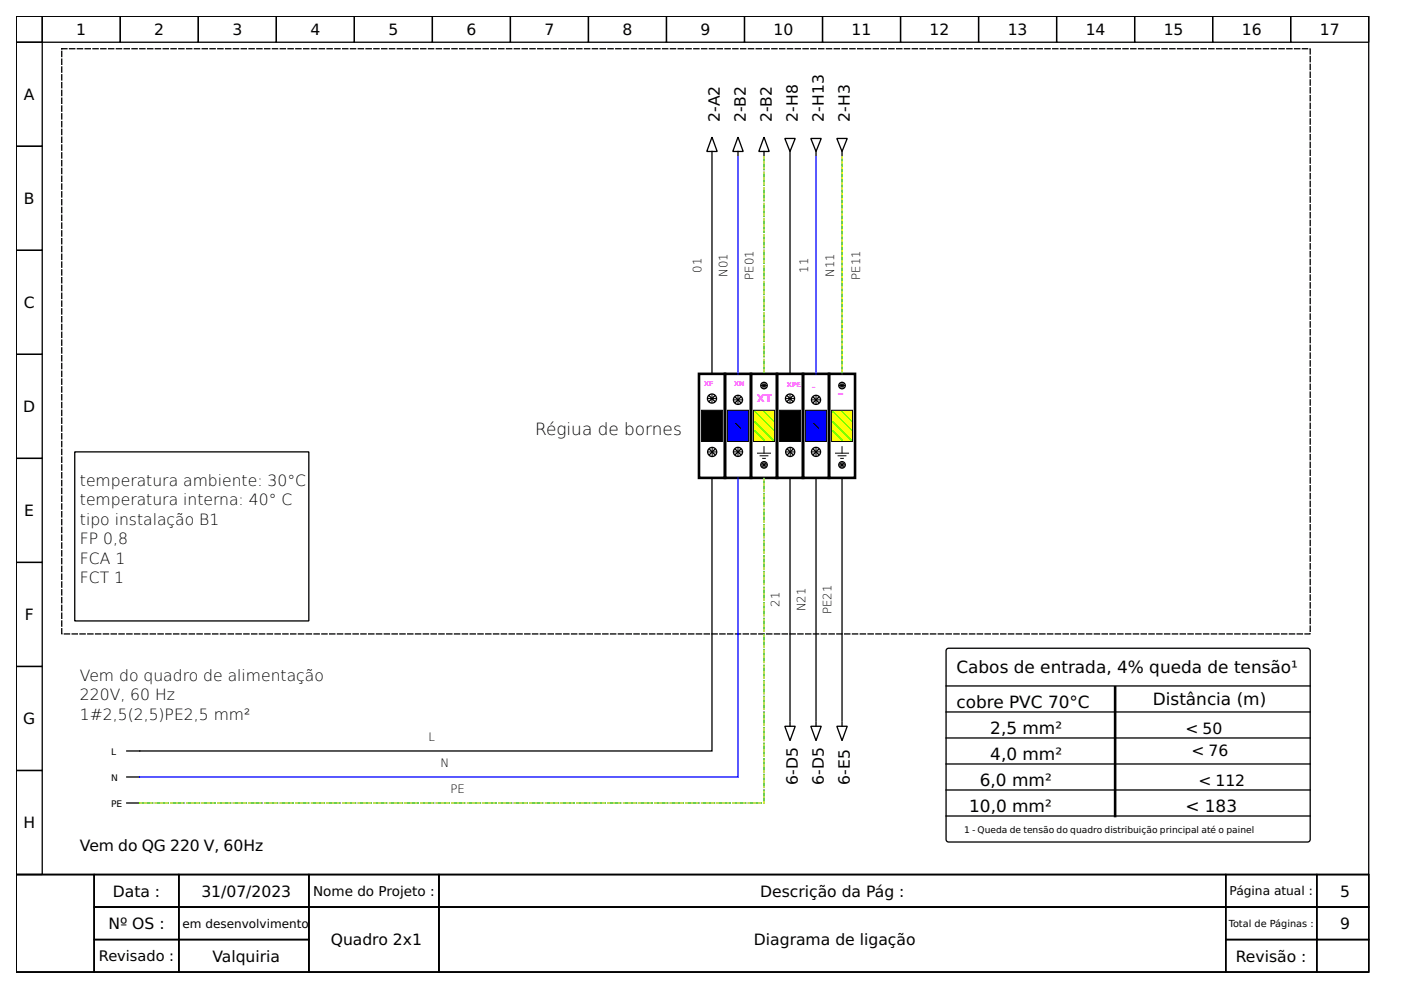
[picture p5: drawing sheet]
<svg xmlns="http://www.w3.org/2000/svg" width="297mm" height="210mm" viewBox="0 0 297 210" stroke-linecap="round" stroke-linejoin="round" font-family="sans-serif">
<g fill="none" stroke="#000" stroke-width=".28">
<path d="M3.4 3.4h286.8v182h-286.8zM3.4 3.4h5.6v5.6h-5.6zM3.4 9h5.6v22h-5.6zM9 3.4h16.5v5.6h-16.5zM25.5 3.4h16.5v5.6h-16.5zM42 3.4h16.6v5.6h-16.6zM58.6 3.4h16.5v5.6h-16.5zM75.1 3.4h16.6v5.6h-16.6zM91.7 3.4h16.5v5.6h-16.5zM108.2 3.4h16.6v5.6h-16.6zM124.8 3.4h16.5v5.6h-16.5zM141.3 3.4h16.5v5.6h-16.5z"/>
<path d="M157.8 3.4h16.6v5.6h-16.6zM174.4 3.4h16.5v5.6h-16.5zM190.9 3.4h16.6v5.6h-16.6zM207.5 3.4h16.5v5.6h-16.5zM224 3.4h16.6v5.6h-16.6zM240.6 3.4h16.5v5.6h-16.5zM257.1 3.4h16.6v5.6h-16.6zM273.7 3.4h16.5v5.6h-16.5zM3.4 31h5.6v22.1h-5.6zM3.4 53.1h5.6v22h-5.6zM84.8 54.4h.1M3.4 75.1h5.6v22.1h-5.6z"/>
<path d="M3.4 97.2h5.6v22h-5.6zM15.8 95.8h49.7v35.9h-49.7zM155.9 84.2l1.1 1.1M155.9 95.3l1.1 1.1M157 95.3l-1.1 1.1M157 84.2l-1.1 1.1M3.4 119.2h5.6v22.1h-5.6zM3.4 141.3h5.6v22.1h-5.6zM3.4 163.4h5.6v22h-5.6zM3.4 185.4h286.8v20.7h-286.8zM3.4 185.4h16.6v20.7h-16.6zM20 185.4h17.9v6.9h-17.9z"/>
<path d="M20 192.3h17.9v6.9h-17.9zM20 199.2h17.9v6.9h-17.9zM37.9 185.4h27.6v6.9h-27.6zM37.9 192.3h27.6v6.9h-27.6zM37.9 199.2h27.6v6.9h-27.6zM65.5 185.4h27.6v6.9h-27.6zM65.5 192.3h27.6v13.8h-27.6zM93.1 185.4h166.8v6.9h-166.8zM93.1 192.3h166.8v13.8h-166.8zM259.9 185.4h19.3v6.9h-19.3zM259.9 192.3h19.3v6.9h-19.3zM259.9 199.2h19.3v6.9h-19.3z"/>
<path d="M279.2 185.4h11v6.9h-11zM279.2 192.3h11v6.9h-11zM279.2 199.2h11v6.9h-11z"/>
<circle cx="156.5" cy="84.8" r=".97"/>
<circle cx="156.5" cy="95.8" r=".97"/>
</g>
<path d="M13.1 10.3h264.7v124.1h-264.7z" fill="none" stroke="#000" stroke-width=".28" stroke-dasharray="1.1 .6"/>
<path d="M153.7 79.3h5.5v22h-5.5z" fill="none" stroke="#000" stroke-width=".55"/>
<path d="M154.3 87h4.4v6.6h-4.4z" fill-rule="evenodd" fill="#00f" stroke="#000" stroke-width=".21"/>
<path d="M155.6 84.8h1.7M155.6 95.8h1.7M155.9 89.7l1.1 1.1M156.5 84v1.6M156.5 95v1.6" fill="none" stroke="#000" stroke-width=".21"/>
<g fill="none" stroke="#000" stroke-width=".28">
<path d="M177.4 29.4h2.2l-1.1 2.7zM178.5 32.1v.8M172.5 84.2l1.1 1.1M172.5 95.3l1.1 1.1M173.6 95.3l-1.1 1.1M173.6 84.2l-1.1 1.1M26.9 159.2h2.7M177.4 154h2.2l-1.1 3zM178.5 153.2v.8M26.9 170.3h2.7M26.9 164.7h2.7"/>
<circle cx="173" cy="95.8" r=".97"/>
<circle cx="173" cy="84.8" r=".97"/>
</g>
<path d="M170.3 79.3h5.5v22h-5.5z" fill="none" stroke="#000" stroke-width=".55"/>
<path d="M170.8 87h4.4v6.6h-4.4z" fill-rule="evenodd" fill="#00f" stroke="#000" stroke-width=".21"/>
<path d="M150.1 84.5h1.7M150.2 95.8h1.6M151 83.7v1.6M151 95v1.7M172.2 84.8h1.6M172.2 95.8h1.6M172.5 89.7l1.1 1.1M173 84v1.6M173 95v1.6" fill="none" stroke="#000" stroke-width=".21"/>
<g fill="none" stroke="#000" stroke-width=".28">
<path d="M171.9 29.4h2.2l-1.1 2.7zM173 32.1v.8M150.4 84l1.1 1.1M150.4 95.3l1.1 1.1M151.5 84l-1.1 1.1M151.5 95.3l-1.1 1.1"/>
<circle cx="151" cy="84.5" r=".97"/>
<circle cx="151" cy="95.8" r=".97"/>
<circle cx="162" cy="98.6" r=".69"/>
</g>
<path d="M148.2 79.3h5.5v22h-5.5z" fill="none" stroke="#000" stroke-width=".55"/>
<path d="M148.7 87h4.5v6.6h-4.5z" fill-rule="evenodd" fill="#000" stroke="#000" stroke-width=".21"/>
<path d="M159.8 87h4.4v6.6h-4.4z" fill-rule="evenodd" fill="#ff0" stroke="#000" stroke-width=".21"/>
<g fill="none" stroke="#000" stroke-width=".28">
<path d="M156.5 29.1l1.1 3h-2.2zM156.5 32.1v.8M166.4 29.4h2.2l-1.1 2.7zM167.5 32.1v.8M161.7 98.3l.6 .5M161.7 81.5l.6 .5M162.3 98.3l-.6 .5M162.3 81.5l-.6 .5M166.9 84l1.1 1.1M167 95.3l1.1 1.1M168 84l-1.1 1.1M168.1 95.3l-1.1 1.1"/>
<circle cx="162" cy="81.7" r=".69"/>
<circle cx="167.5" cy="84.5" r=".97"/>
<circle cx="167.5" cy="95.8" r=".97"/>
<circle cx="178.5" cy="98.6" r=".69"/>
</g>
<path d="M159.2 79.3h5.5v22h-5.5zM164.7 79.3h5.6v22h-5.6z" fill="none" stroke="#000" stroke-width=".55"/>
<path d="M160.6 96.1h2.8M161.2 96.6h1.6M161.4 98.6h1.1M161.4 81.7h1.1M161.7 97.2h.6M162 81.2v1.1M162 94.7v1.4M162 98v1.1M166.7 84.5h1.6M166.7 95.8h1.7M167.5 83.7v1.6M167.5 95v1.7" fill="none" stroke="#000" stroke-width=".21"/>
<path d="M160.1 87.3l3.8 3.8M160.1 89.5l3.8 3.8M160.1 91.4l1.9 1.9M162 87.3l1.9 1.9" fill="none" stroke="#0f0" stroke-width=".28"/>
<path d="M165.3 87h4.4v6.6h-4.4z" fill-rule="evenodd" fill="#000" stroke="#000" stroke-width=".21"/>
<path d="M176.3 87h4.4v6.6h-4.4z" fill-rule="evenodd" fill="#ff0" stroke="#000" stroke-width=".21"/>
<g fill="none" stroke="#000" stroke-width=".28">
<path d="M151 33.2v46.1M151 29.1l1.1 3h-2.2zM151 32.1v.8M162 29.1l1.1 3h-2.2zM162 32.1v.8M167.5 33.2v46.1M178.3 98.3l.5 .5M178.3 81.5l.5 .5M178.8 98.3l-.5 .5M178.8 81.5l-.5 .5M151 101.3v57.9h-121.4M167.5 101.3v51.6"/>
<path d="M173 101.3v51.6M178.5 101.3v51.6M200.7 137.7l.4-.3 76.4 .1 .3 .5-.1 40.3-.5 .2h-76.3l-.3-.5zM166.4 154h2.2l-1.1 3zM167.5 153.2v.8M171.9 154h2.2l-1.1 3zM173 153.2v.8M200.6 151h77.2M200.6 156.5h77.2M200.6 145.4h77.2M200.6 162h77.2M200.6 173h77.2"/>
<path d="M200.6 167.5h77.2"/>
<circle cx="178.5" cy="81.7" r=".69"/>
</g>
<path d="M175.8 79.3h5.5v22h-5.5zM236.4 145.7v27.3" fill="none" stroke="#000" stroke-width=".55"/>
<path d="M177.1 96.1h2.8M177.7 96.6h1.7M178 98.6h1.1M178 81.7h1.1M178.3 97.2h.5M178.5 81.2v1.1M178.5 94.7v1.4M178.5 98v1.1" fill="none" stroke="#000" stroke-width=".21"/>
<path d="M176.6 87.3l3.9 3.8M176.6 89.5l3.9 3.8M176.6 91.4l1.9 1.9M178.5 87.3l2 1.9" fill="none" stroke="#0f0" stroke-width=".28"/>
<path d="M156.5 33.2v46.1M173 33.2v46.1M156.5 101.3v63.4h-126.9" fill="none" stroke="#00f" stroke-width=".28"/>
<path d="M178.5 33.2v46.1" fill="none" stroke="#0a0" stroke-width=".28"/>
<path d="M162 33.2v46.1M178.5 33.2v46.1M29.6 170.3h132.4v-69" fill="none" stroke="#ff0" stroke-width=".28" stroke-dasharray=".3 .8"/>
<path d="M162 33.2v46.1M29.6 170.3h132.4v-69" fill="none" stroke="#0a0" stroke-width=".28" stroke-dasharray="1.1 .6"/>
<g font-size="3.6">
<text x="113.5" y="92.2">Régiua de bornes</text>
<text x="202.8" y="142.7">Cabos de entrada, 4% queda de tensão¹</text>
<text x="244.4" y="149.6">Distância (m)</text>
<text x="202.8" y="150.1">cobre PVC 70°C</text>
<text x="210" y="155.6">2,5 mm²</text>
<text x="210" y="161.2">4,0 mm²</text>
<text x="207.8" y="166.7">6,0 mm²</text>
<text x="205.5" y="172.2">10,0 mm²</text>
<text x="251.3" y="172.2">&lt; 183</text>
</g>
<g font-size="3.3">
<text x="16.2" y="7.4">1</text>
<text x="32.7" y="7.4">2</text>
<text x="49.3" y="7.4">3</text>
<text x="65.8" y="7.4">4</text>
<text x="82.3" y="7.4">5</text>
<text x="98.9" y="7.4">6</text>
<text x="115.4" y="7.4">7</text>
<text x="132" y="7.4">8</text>
<text x="148.5" y="7.4">9</text>
<text x="164" y="7.4">10</text>
<text x="180.6" y="7.4">11</text>
<text x="197.1" y="7.4">12</text>
<text x="213.6" y="7.4">13</text>
<text x="230.2" y="7.4">14</text>
<text x="246.7" y="7.4">15</text>
<text x="263.3" y="7.4">16</text>
<text x="279.8" y="7.4">17</text>
<text x="5.1" y="21.2">A</text>
<text x="152.6" y="25.8" transform="rotate(-90 152.6 25.8)">2-A2</text>
<text x="158.1" y="25.8" transform="rotate(-90 158.1 25.8)">2-B2</text>
<text x="163.6" y="25.8" transform="rotate(-90 163.6 25.8)">2-B2</text>
<text x="169.2" y="25.8" transform="rotate(-90 169.2 25.8)">2-H8</text>
<text x="174.7" y="25.8" transform="rotate(-90 174.7 25.8)">2-H13</text>
<text x="180.2" y="25.8" transform="rotate(-90 180.2 25.8)">2-H3</text>
<text x="5.1" y="43.3">B</text>
<text x="5" y="65.3">C</text>
<text x="4.9" y="87.4">D</text>
<text x="17" y="103">temperatura ambiente: 30°C</text>
<text x="17" y="107.1">temperatura interna: 40° C</text>
<text x="5.1" y="109.5">E</text>
<text x="17" y="111.2">tipo instalação B1</text>
<text x="17" y="115.4">FP 0,8</text>
<text x="17" y="119.5">FCA 1</text>
<text x="17" y="123.7">FCT 1</text>
<text x="5.2" y="131.5">F</text>
<text x="17" y="144.3">Vem do quadro de alimentação</text>
<text x="17" y="148.5">220V, 60 Hz</text>
<text x="4.9" y="153.6">G</text>
<text x="17" y="152.6">1#2,5(2,5)PE2,5 mm²</text>
<text x="251.3" y="155.6">&lt; 50</text>
<text x="252.6" y="160.3">&lt; 76</text>
<text x="169.2" y="166.4" transform="rotate(-90 169.2 166.4)">6-D5</text>
<text x="174.7" y="166.4" transform="rotate(-90 174.7 166.4)">6-D5</text>
<text x="180.2" y="166.4" transform="rotate(-90 180.2 166.4)">6-E5</text>
<text x="254.1" y="166.7">&lt; 112</text>
<text x="5" y="175.6">H</text>
<text x="17" y="180.5">Vem do QG 220 V, 60Hz</text>
<text x="23.9" y="190.1">Data :</text>
<text x="42.7" y="190.1">31/07/2023</text>
<text x="161.2" y="190.1">Descrição da Pág :</text>
<text x="284.2" y="190.1">5</text>
<text x="23" y="197">Nº OS :</text>
<text x="284.2" y="197">9</text>
<text x="45" y="203.9">Valquiria</text>
<text x="70.1" y="200.4">Quadro 2x1</text>
<text x="159.8" y="200.4">Diagrama de ligação</text>
<text x="262" y="203.9">Revisão :</text>
</g>
<text font-size="3.1" x="21" y="203.8">Revisado :</text>
<text font-size="2.9" x="66.4" y="189.9">Nome do Projeto :</text>
<g font-size="2.6">
<text x="260.7" y="189.8">Página atual :</text>
<text x="38.7" y="196.7">em desenvolvimento</text>
</g>
<g font-size="2.5">
<text x="148.7" y="57.8" transform="rotate(-90 148.7 57.8)">01</text>
<text x="154.3" y="58.7" transform="rotate(-90 154.3 58.7)">N01</text>
<text x="159.8" y="59.3" transform="rotate(-90 159.8 59.3)">PE01</text>
<text x="171.4" y="57.8" transform="rotate(-90 171.4 57.8)">11</text>
<text x="176.9" y="58.7" transform="rotate(-90 176.9 58.7)">N11</text>
<text x="182.4" y="59.3" transform="rotate(-90 182.4 59.3)">PE11</text>
<text x="165.3" y="128.7" transform="rotate(-90 165.3 128.7)">21</text>
<text x="170.8" y="129.6" transform="rotate(-90 170.8 129.6)">N21</text>
<text x="176.3" y="130.2" transform="rotate(-90 176.3 130.2)">PE21</text>
<text x="90.8" y="157">L</text>
<text x="93.4" y="162.5">N</text>
<text x="95.5" y="168">PE</text>
</g>
<g font-size="2.2" fill="#f0f">
<text x="177.7" y="83.1">_</text>
<text x="160.5" y="85.3">XT</text>
</g>
<text font-size="2.1" x="260.5" y="196.5">Total de Páginas :</text>
<g font-size="1.9">
<text x="23.6" y="160.1">L</text>
<text x="23.6" y="165.6">N</text>
<text x="23.6" y="171.1">PE</text>
<text x="204.4" y="176.6">1 - Queda de tensão do quadro distribuição principal até o painel</text>
</g>
<g font-size="1.4" fill="#f0f">
<text x="149.3" y="81.7">XF</text>
<text x="155.6" y="81.7">XN</text>
<text x="166.8" y="82">XPE</text>
<text x="172.2" y="81.7">_</text>
</g>
</svg>
